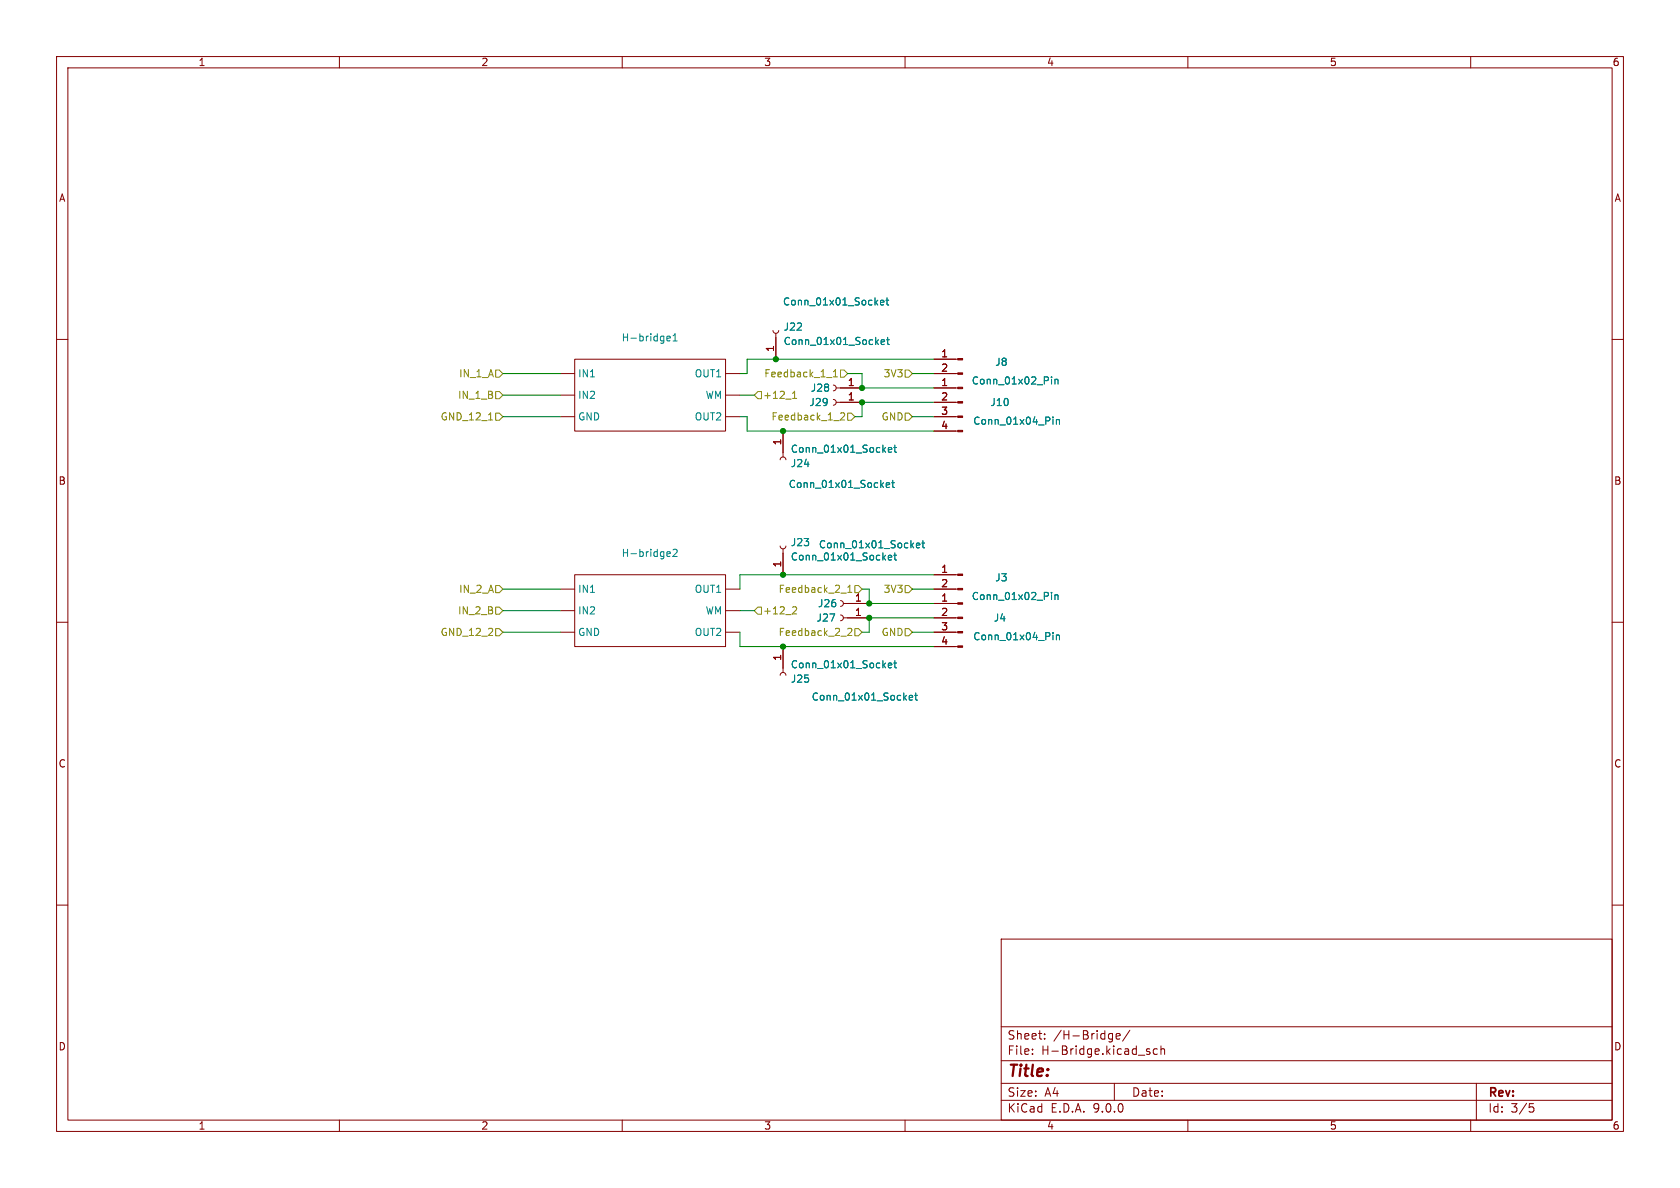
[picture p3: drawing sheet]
(kicad_sch
 (version 20250114)
 (generator "eeschema")
 (generator_version "9.0")
 (paper "A4")
 (lib_symbols
  (symbol "Connector:Conn_01x01_Socket"
   (pin_names
    (offset 1.016) (hide yes)) (exclude_from_sim no) (in_bom yes) (on_board yes)
   (property "Reference" "J" (at 0 2.54 0) (effects (font (size 1.27 1.27))))
   (property "Value" "Conn_01x01_Socket" (at 0 -2.54 0) (effects (font (size 1.27 1.27))))
   (property "Footprint" "" (at 0 0 0) (effects (font (size 1.27 1.27)) (hide yes)))
   (property "Datasheet" "~" (at 0 0 0) (effects (font (size 1.27 1.27)) (hide yes)))
   (property "Description" "Generic connector, single row, 01x01, script generated" (at 0 0 0) (effects (font (size 1.27 1.27)) (hide yes)))
   (property "ki_locked" "" (at 0 0 0) (effects (font (size 1.27 1.27))))
   (symbol "Conn_01x01_Socket_1_1"
    (polyline (pts (xy -1.27 0) (xy -0.508 0)) (stroke (width 0.1524) (type default)) (fill (type none)))
    (arc (start 0 -0.508) (mid -0.5058 0) (end 0 0.508) (stroke (width 0.1524) (type default)) (fill (type none)))
    (pin passive line (at -5.08 0 0) (length 3.81) (name "Pin_1" (effects (font (size 1.27 1.27)))) (number "1" (effects (font (size 1.27 1.27))))))
   (embedded_fonts no))
  (symbol "Connector:Conn_01x02_Pin"
   (pin_names
    (offset 1.016) (hide yes)) (exclude_from_sim no) (in_bom yes) (on_board yes)
   (property "Reference" "J" (at 0 2.54 0) (effects (font (size 1.27 1.27))))
   (property "Value" "Conn_01x02_Pin" (at 0 -5.08 0) (effects (font (size 1.27 1.27))))
   (property "Footprint" "" (at 0 0 0) (effects (font (size 1.27 1.27)) (hide yes)))
   (property "Datasheet" "~" (at 0 0 0) (effects (font (size 1.27 1.27)) (hide yes)))
   (property "Description" "Generic connector, single row, 01x02, script generated" (at 0 0 0) (effects (font (size 1.27 1.27)) (hide yes)))
   (property "ki_locked" "" (at 0 0 0) (effects (font (size 1.27 1.27))))
   (symbol "Conn_01x02_Pin_1_1"
    (rectangle (start 0.8636 0.127) (end 0 -0.127) (stroke (width 0.1524) (type default)) (fill (type outline)))
    (rectangle (start 0.8636 -2.413) (end 0 -2.667) (stroke (width 0.1524) (type default)) (fill (type outline)))
    (polyline (pts (xy 1.27 0) (xy 0.8636 0)) (stroke (width 0.1524) (type default)) (fill (type none)))
    (polyline (pts (xy 1.27 -2.54) (xy 0.8636 -2.54)) (stroke (width 0.1524) (type default)) (fill (type none)))
    (pin passive line (at 5.08 0 180) (length 3.81) (name "Pin_1" (effects (font (size 1.27 1.27)))) (number "1" (effects (font (size 1.27 1.27)))))
    (pin passive line (at 5.08 -2.54 180) (length 3.81) (name "Pin_2" (effects (font (size 1.27 1.27)))) (number "2" (effects (font (size 1.27 1.27))))))
   (embedded_fonts no))
  (symbol "Connector:Conn_01x04_Pin"
   (pin_names
    (offset 1.016) (hide yes)) (exclude_from_sim no) (in_bom yes) (on_board yes)
   (property "Reference" "J" (at 0 5.08 0) (effects (font (size 1.27 1.27))))
   (property "Value" "Conn_01x04_Pin" (at 0 -7.62 0) (effects (font (size 1.27 1.27))))
   (property "Footprint" "" (at 0 0 0) (effects (font (size 1.27 1.27)) (hide yes)))
   (property "Datasheet" "~" (at 0 0 0) (effects (font (size 1.27 1.27)) (hide yes)))
   (property "Description" "Generic connector, single row, 01x04, script generated" (at 0 0 0) (effects (font (size 1.27 1.27)) (hide yes)))
   (property "ki_locked" "" (at 0 0 0) (effects (font (size 1.27 1.27))))
   (symbol "Conn_01x04_Pin_1_1"
    (rectangle (start 0.8636 2.667) (end 0 2.413) (stroke (width 0.1524) (type default)) (fill (type outline)))
    (rectangle (start 0.8636 0.127) (end 0 -0.127) (stroke (width 0.1524) (type default)) (fill (type outline)))
    (rectangle (start 0.8636 -2.413) (end 0 -2.667) (stroke (width 0.1524) (type default)) (fill (type outline)))
    (rectangle (start 0.8636 -4.953) (end 0 -5.207) (stroke (width 0.1524) (type default)) (fill (type outline)))
    (polyline (pts (xy 1.27 2.54) (xy 0.8636 2.54)) (stroke (width 0.1524) (type default)) (fill (type none)))
    (polyline (pts (xy 1.27 0) (xy 0.8636 0)) (stroke (width 0.1524) (type default)) (fill (type none)))
    (polyline (pts (xy 1.27 -2.54) (xy 0.8636 -2.54)) (stroke (width 0.1524) (type default)) (fill (type none)))
    (polyline (pts (xy 1.27 -5.08) (xy 0.8636 -5.08)) (stroke (width 0.1524) (type default)) (fill (type none)))
    (pin passive line (at 5.08 2.54 180) (length 3.81) (name "Pin_1" (effects (font (size 1.27 1.27)))) (number "1" (effects (font (size 1.27 1.27)))))
    (pin passive line (at 5.08 0 180) (length 3.81) (name "Pin_2" (effects (font (size 1.27 1.27)))) (number "2" (effects (font (size 1.27 1.27)))))
    (pin passive line (at 5.08 -2.54 180) (length 3.81) (name "Pin_3" (effects (font (size 1.27 1.27)))) (number "3" (effects (font (size 1.27 1.27)))))
    (pin passive line (at 5.08 -5.08 180) (length 3.81) (name "Pin_4" (effects (font (size 1.27 1.27)))) (number "4" (effects (font (size 1.27 1.27))))))
   (embedded_fonts no))
  (symbol "DRV8220_1" (exclude_from_sim no) (in_bom yes) (on_board yes)
   (property "Reference" "H-bridge" (at -0.508 8.636 0) (effects (font (size 1.27 1.27))))
   (property "Value" "" (at 0 0 0) (effects (font (size 1.27 1.27))))
   (property "Footprint" "Foot_lib:SOT50P160X60-6N" (at -1.27 16.764 0) (effects (font (size 1.27 1.27)) (hide yes)))
   (property "Datasheet" "https://www.ti.com/lit/ds/symlink/drv8220.pdf?ts=1728481949574&ref_url=https%253A%252F%252Fwww.ti.com%252Fproduct%252FDRV8220%253Futm_source%253Dgoogle%2526utm_medium%253Dcpc%2526utm_campaign%253Dti-null-null-xref-cpc-pf-google-wwe%2526utm_content%253Dxref%2526ds_k%253DLB1938FA%2526dcm%253Dyes%2526gad_source%253D1%2526gclid%253DEAIaIQobChMIxbXSgbmBiQMVpA-iAx03hDYGEAAYASAAEgLgLvD_BwE%2526gclsrc%253Daw.ds" (at -1.27 22.098 0) (effects (font (size 1.27 1.27)) (hide yes)))
   (property "Description" "" (at 0 0 0) (effects (font (size 1.27 1.27)) (hide yes)))
   (symbol "DRV8220_1_0_1"
    (rectangle (start -13.97 10.16) (end 12.7 -2.54) (stroke (width 0) (type default)) (fill (type none))))
   (symbol "DRV8220_1_1_1"
    (pin input line (at -16.51 7.62 0) (length 2.54) (name "IN1" (effects (font (size 1.27 1.27)))) (number "" (effects (font (size 1.27 1.27)))))
    (pin input line (at -16.51 3.81 0) (length 2.54) (name "IN2" (effects (font (size 1.27 1.27)))) (number "" (effects (font (size 1.27 1.27)))))
    (pin power_in line (at -16.51 0 0) (length 2.54) (name "GND" (effects (font (size 1.27 1.27)))) (number "" (effects (font (size 1.27 1.27)))))
    (pin output line (at 15.24 7.62 180) (length 2.54) (name "OUT1" (effects (font (size 1.27 1.27)))) (number "" (effects (font (size 1.27 1.27)))))
    (pin power_in line (at 15.24 3.81 180) (length 2.54) (name "WM" (effects (font (size 1.27 1.27)))) (number "" (effects (font (size 1.27 1.27)))))
    (pin output line (at 15.24 0 180) (length 2.54) (name "OUT2" (effects (font (size 1.27 1.27)))) (number "" (effects (font (size 1.27 1.27))))))
   (embedded_fonts no))
  (symbol "personalized_symbols:DRV8220" (exclude_from_sim no) (in_bom yes) (on_board yes)
   (property "Reference" "H-bridge" (at -0.508 8.636 0) (effects (font (size 1.27 1.27))))
   (property "Value" "" (at 0 0 0) (effects (font (size 1.27 1.27))))
   (property "Footprint" "Foot_lib:SOT50P160X60-6N" (at -1.27 16.764 0) (effects (font (size 1.27 1.27)) (hide yes)))
   (property "Datasheet" "https://www.ti.com/lit/ds/symlink/drv8220.pdf?ts=1728481949574&ref_url=https%253A%252F%252Fwww.ti.com%252Fproduct%252FDRV8220%253Futm_source%253Dgoogle%2526utm_medium%253Dcpc%2526utm_campaign%253Dti-null-null-xref-cpc-pf-google-wwe%2526utm_content%253Dxref%2526ds_k%253DLB1938FA%2526dcm%253Dyes%2526gad_source%253D1%2526gclid%253DEAIaIQobChMIxbXSgbmBiQMVpA-iAx03hDYGEAAYASAAEgLgLvD_BwE%2526gclsrc%253Daw.ds" (at -1.27 22.098 0) (effects (font (size 1.27 1.27)) (hide yes)))
   (property "Description" "" (at 0 0 0) (effects (font (size 1.27 1.27)) (hide yes)))
   (symbol "DRV8220_0_1"
    (rectangle (start -13.97 10.16) (end 12.7 -2.54) (stroke (width 0) (type default)) (fill (type none))))
   (symbol "DRV8220_1_1"
    (pin input line (at -16.51 7.62 0) (length 2.54) (name "IN1" (effects (font (size 1.27 1.27)))) (number "" (effects (font (size 1.27 1.27)))))
    (pin input line (at -16.51 3.81 0) (length 2.54) (name "IN2" (effects (font (size 1.27 1.27)))) (number "" (effects (font (size 1.27 1.27)))))
    (pin power_in line (at -16.51 0 0) (length 2.54) (name "GND" (effects (font (size 1.27 1.27)))) (number "" (effects (font (size 1.27 1.27)))))
    (pin output line (at 15.24 7.62 180) (length 2.54) (name "OUT1" (effects (font (size 1.27 1.27)))) (number "" (effects (font (size 1.27 1.27)))))
    (pin power_in line (at 15.24 3.81 180) (length 2.54) (name "WM" (effects (font (size 1.27 1.27)))) (number "" (effects (font (size 1.27 1.27)))))
    (pin output line (at 15.24 0 180) (length 2.54) (name "OUT2" (effects (font (size 1.27 1.27)))) (number "" (effects (font (size 1.27 1.27))))))
   (embedded_fonts no)))
 (junction
  (at 153.67 109.22)
  (diameter 0)
  (color 0 0 0 0))
 (junction
  (at 153.67 106.68)
  (diameter 0)
  (color 0 0 0 0))
 (junction
  (at 138.43 101.6)
  (diameter 0)
  (color 0 0 0 0))
 (junction
  (at 138.43 76.2)
  (diameter 0)
  (color 0 0 0 0))
 (junction
  (at 137.16 63.5)
  (diameter 0)
  (color 0 0 0 0))
 (junction
  (at 152.4 71.12)
  (diameter 0)
  (color 0 0 0 0))
 (junction
  (at 152.4 68.58)
  (diameter 0)
  (color 0 0 0 0))
 (junction
  (at 138.43 114.3)
  (diameter 0)
  (color 0 0 0 0))
 (wire
  (pts (xy 138.43 76.2) (xy 132.08 76.2))
  (stroke (width 0) (type default)))
 (wire
  (pts (xy 138.43 114.3) (xy 130.81 114.3))
  (stroke (width 0) (type default)))
 (wire
  (pts (xy 161.29 66.04) (xy 165.1 66.04))
  (stroke (width 0) (type default)))
 (wire
  (pts (xy 132.08 63.5) (xy 132.08 66.04))
  (stroke (width 0) (type default)))
 (wire
  (pts (xy 152.4 66.04) (xy 152.4 68.58))
  (stroke (width 0) (type default)))
 (wire
  (pts (xy 161.29 104.14) (xy 165.1 104.14))
  (stroke (width 0) (type default)))
 (wire
  (pts (xy 88.9 73.66) (xy 99.06 73.66))
  (stroke (width 0) (type default)))
 (wire
  (pts (xy 151.13 73.66) (xy 152.4 73.66))
  (stroke (width 0) (type default)))
 (wire
  (pts (xy 161.29 73.66) (xy 165.1 73.66))
  (stroke (width 0) (type default)))
 (wire
  (pts (xy 138.43 101.6) (xy 130.81 101.6))
  (stroke (width 0) (type default)))
 (wire
  (pts (xy 152.4 73.66) (xy 152.4 71.12))
  (stroke (width 0) (type default)))
 (wire
  (pts (xy 88.9 66.04) (xy 99.06 66.04))
  (stroke (width 0) (type default)))
 (wire
  (pts (xy 132.08 73.66) (xy 130.81 73.66))
  (stroke (width 0) (type default)))
 (wire
  (pts (xy 132.08 76.2) (xy 132.08 73.66))
  (stroke (width 0) (type default)))
 (wire
  (pts (xy 152.4 68.58) (xy 165.1 68.58))
  (stroke (width 0) (type default)))
 (wire
  (pts (xy 153.67 106.68) (xy 165.1 106.68))
  (stroke (width 0) (type default)))
 (wire
  (pts (xy 88.9 69.85) (xy 99.06 69.85))
  (stroke (width 0) (type default)))
 (wire
  (pts (xy 161.29 111.76) (xy 165.1 111.76))
  (stroke (width 0) (type default)))
 (wire
  (pts (xy 153.67 111.76) (xy 153.67 109.22))
  (stroke (width 0) (type default)))
 (wire
  (pts (xy 130.81 114.3) (xy 130.81 111.76))
  (stroke (width 0) (type default)))
 (wire
  (pts (xy 165.1 63.5) (xy 137.16 63.5))
  (stroke (width 0) (type default)))
 (wire
  (pts (xy 88.9 111.76) (xy 99.06 111.76))
  (stroke (width 0) (type default)))
 (wire
  (pts (xy 149.86 66.04) (xy 152.4 66.04))
  (stroke (width 0) (type default)))
 (wire
  (pts (xy 153.67 104.14) (xy 153.67 106.68))
  (stroke (width 0) (type default)))
 (wire
  (pts (xy 152.4 71.12) (xy 165.1 71.12))
  (stroke (width 0) (type default)))
 (wire
  (pts (xy 165.1 101.6) (xy 138.43 101.6))
  (stroke (width 0) (type default)))
 (wire
  (pts (xy 153.67 109.22) (xy 165.1 109.22))
  (stroke (width 0) (type default)))
 (wire
  (pts (xy 133.35 107.95) (xy 130.81 107.95))
  (stroke (width 0) (type default)))
 (wire
  (pts (xy 152.4 104.14) (xy 153.67 104.14))
  (stroke (width 0) (type default)))
 (wire
  (pts (xy 88.9 104.14) (xy 99.06 104.14))
  (stroke (width 0) (type default)))
 (wire
  (pts (xy 133.35 69.85) (xy 130.81 69.85))
  (stroke (width 0) (type default)))
 (wire
  (pts (xy 88.9 107.95) (xy 99.06 107.95))
  (stroke (width 0) (type default)))
 (wire
  (pts (xy 165.1 114.3) (xy 138.43 114.3))
  (stroke (width 0) (type default)))
 (wire
  (pts (xy 137.16 63.5) (xy 132.08 63.5))
  (stroke (width 0) (type default)))
 (wire
  (pts (xy 165.1 76.2) (xy 138.43 76.2))
  (stroke (width 0) (type default)))
 (wire
  (pts (xy 132.08 66.04) (xy 130.81 66.04))
  (stroke (width 0) (type default)))
 (wire
  (pts (xy 152.4 111.76) (xy 153.67 111.76))
  (stroke (width 0) (type default)))
 (wire
  (pts (xy 130.81 101.6) (xy 130.81 104.14))
  (stroke (width 0) (type default)))
 (hierarchical_label "IN_1_B"
  (shape input)
  (at 88.9 69.85 180)
  (effects (font (size 1.27 1.27)) (justify right)))
 (hierarchical_label "IN_1_A"
  (shape input)
  (at 88.9 66.04 180)
  (effects (font (size 1.27 1.27)) (justify right)))
 (hierarchical_label "Feedback_1_2"
  (shape input)
  (at 151.13 73.66 180)
  (effects (font (size 1.27 1.27)) (justify right)))
 (hierarchical_label "Feedback_1_1"
  (shape input)
  (at 149.86 66.04 180)
  (effects (font (size 1.27 1.27)) (justify right)))
 (hierarchical_label "3V3"
  (shape input)
  (at 161.29 66.04 180)
  (effects (font (size 1.27 1.27)) (justify right)))
 (hierarchical_label "Feedback_2_1"
  (shape input)
  (at 152.4 104.14 180)
  (effects (font (size 1.27 1.27)) (justify right)))
 (hierarchical_label "3V3"
  (shape input)
  (at 161.29 104.14 180)
  (effects (font (size 1.27 1.27)) (justify right)))
 (hierarchical_label "GND"
  (shape input)
  (at 161.29 73.66 180)
  (effects (font (size 1.27 1.27)) (justify right)))
 (hierarchical_label "GND"
  (shape input)
  (at 161.29 111.76 180)
  (effects (font (size 1.27 1.27)) (justify right)))
 (hierarchical_label "+12_1"
  (shape input)
  (at 133.35 69.85 0)
  (effects (font (size 1.27 1.27)) (justify left)))
 (hierarchical_label "IN_2_A"
  (shape input)
  (at 88.9 104.14 180)
  (effects (font (size 1.27 1.27)) (justify right)))
 (hierarchical_label "GND_12_1"
  (shape input)
  (at 88.9 73.66 180)
  (effects (font (size 1.27 1.27)) (justify right)))
 (hierarchical_label "GND_12_2"
  (shape input)
  (at 88.9 111.76 180)
  (effects (font (size 1.27 1.27)) (justify right)))
 (hierarchical_label "IN_2_B"
  (shape input)
  (at 88.9 107.95 180)
  (effects (font (size 1.27 1.27)) (justify right)))
 (hierarchical_label "+12_2"
  (shape input)
  (at 133.35 107.95 0)
  (effects (font (size 1.27 1.27)) (justify left)))
 (hierarchical_label "Feedback_2_2"
  (shape input)
  (at 152.4 111.76 180)
  (effects (font (size 1.27 1.27)) (justify right)))
 (symbol
  (lib_id "Connector:Conn_01x01_Socket")
  (at 148.59 109.22 180)
  (unit 1)
  (exclude_from_sim no)
  (in_bom yes)
  (on_board yes)
  (dnp no)
  (property "Reference" "J27" (at 146.05 109.22 0) (effects (font (size 1.27 1.27))))
  (property "Value" "Conn_01x01_Socket" (at 152.908 123.19 0) (effects (font (size 1.27 1.27))))
  (property "Footprint" "Connector_PinSocket_2.54mm:PinSocket_1x01_P2.54mm_Vertical" (at 148.59 109.22 0) (effects (font (size 1.27 1.27)) (hide yes)))
  (property "Datasheet" "~" (at 148.59 109.22 0) (effects (font (size 1.27 1.27)) (hide yes)))
  (property "Description" "Generic connector, single row, 01x01, script generated" (at 148.59 109.22 0) (effects (font (size 1.27 1.27)) (hide yes)))
  (pin "1"))
 (symbol
  (lib_id "Connector:Conn_01x01_Socket")
  (at 148.59 106.68 180)
  (unit 1)
  (exclude_from_sim no)
  (in_bom yes)
  (on_board yes)
  (dnp no)
  (property "Reference" "J26" (at 146.304 106.68 0) (effects (font (size 1.27 1.27))))
  (property "Value" "Conn_01x01_Socket" (at 154.178 96.266 0) (effects (font (size 1.27 1.27))))
  (property "Footprint" "Connector_PinSocket_2.54mm:PinSocket_1x01_P2.54mm_Vertical" (at 148.59 106.68 0) (effects (font (size 1.27 1.27)) (hide yes)))
  (property "Datasheet" "~" (at 148.59 106.68 0) (effects (font (size 1.27 1.27)) (hide yes)))
  (property "Description" "Generic connector, single row, 01x01, script generated" (at 148.59 106.68 0) (effects (font (size 1.27 1.27)) (hide yes)))
  (pin "1"))
 (symbol
  (lib_name "DRV8220_1")
  (lib_id "personalized_symbols:DRV8220")
  (at 115.57 73.66 0)
  (unit 1)
  (exclude_from_sim no)
  (in_bom yes)
  (on_board yes)
  (dnp no)
  (fields_autoplaced yes)
  (property "Reference" "H-bridge1" (at 114.935 59.69 0) (effects (font (size 1.27 1.27))))
  (property "Value" "~" (at 114.935 62.23 0) (effects (font (size 1.27 1.27)) (hide yes)))
  (property "Footprint" "Foot_lib:SOT50P160X60-6N" (at 114.3 56.896 0) (effects (font (size 1.27 1.27)) (hide yes)))
  (property "Datasheet" "https://www.ti.com/lit/ds/symlink/drv8220.pdf?ts=1728481949574&ref_url=https%253A%252F%252Fwww.ti.com%252Fproduct%252FDRV8220%253Futm_source%253Dgoogle%2526utm_medium%253Dcpc%2526utm_campaign%253Dti-null-null-xref-cpc-pf-google-wwe%2526utm_content%253Dxref%2526ds_k%253DLB1938FA%2526dcm%253Dyes%2526gad_source%253D1%2526gclid%253DEAIaIQobChMIxbXSgbmBiQMVpA-iAx03hDYGEAAYASAAEgLgLvD_BwE%2526gclsrc%253Daw.ds" (at 114.3 51.562 0) (effects (font (size 1.27 1.27)) (hide yes)))
  (property "Description" "" (at 115.57 73.66 0) (effects (font (size 1.27 1.27)) (hide yes)))
  (pin "")
  (pin "")
  (pin "")
  (pin "")
  (pin "")
  (pin ""))
 (symbol
  (lib_id "Connector:Conn_01x02_Pin")
  (at 170.18 101.6 0)
  (mirror y)
  (unit 1)
  (exclude_from_sim no)
  (in_bom yes)
  (on_board yes)
  (dnp no)
  (property "Reference" "J3" (at 177.038 102.108 0) (effects (font (size 1.27 1.27))))
  (property "Value" "Conn_01x02_Pin" (at 179.578 105.41 0) (effects (font (size 1.27 1.27))))
  (property "Footprint" "Connector_JST:JST_EH_B2B-EH-A_1x02_P2.50mm_Vertical" (at 170.18 101.6 0) (effects (font (size 1.27 1.27)) (hide yes)))
  (property "Datasheet" "~" (at 170.18 101.6 0) (effects (font (size 1.27 1.27)) (hide yes)))
  (property "Description" "Generic connector, single row, 01x02, script generated" (at 170.18 101.6 0) (effects (font (size 1.27 1.27)) (hide yes)))
  (pin "1")
  (pin "2"))
 (symbol
  (lib_id "Connector:Conn_01x04_Pin")
  (at 170.18 109.22 0)
  (mirror y)
  (unit 1)
  (exclude_from_sim no)
  (in_bom yes)
  (on_board yes)
  (dnp no)
  (property "Reference" "J4" (at 176.784 109.22 0) (effects (font (size 1.27 1.27))))
  (property "Value" "Conn_01x04_Pin" (at 179.832 112.522 0) (effects (font (size 1.27 1.27))))
  (property "Footprint" "Connector_JST:JST_EH_B4B-EH-A_1x04_P2.50mm_Vertical" (at 170.18 109.22 0) (effects (font (size 1.27 1.27)) (hide yes)))
  (property "Datasheet" "~" (at 170.18 109.22 0) (effects (font (size 1.27 1.27)) (hide yes)))
  (property "Description" "Generic connector, single row, 01x04, script generated" (at 170.18 109.22 0) (effects (font (size 1.27 1.27)) (hide yes)))
  (pin "3")
  (pin "2")
  (pin "1")
  (pin "4"))
 (symbol
  (lib_id "Connector:Conn_01x01_Socket")
  (at 147.32 68.58 180)
  (unit 1)
  (exclude_from_sim no)
  (in_bom yes)
  (on_board yes)
  (dnp no)
  (property "Reference" "J28" (at 145.034 68.58 0) (effects (font (size 1.27 1.27))))
  (property "Value" "Conn_01x01_Socket" (at 147.828 53.34 0) (effects (font (size 1.27 1.27))))
  (property "Footprint" "Connector_PinSocket_2.54mm:PinSocket_1x01_P2.54mm_Vertical" (at 147.32 68.58 0) (effects (font (size 1.27 1.27)) (hide yes)))
  (property "Datasheet" "~" (at 147.32 68.58 0) (effects (font (size 1.27 1.27)) (hide yes)))
  (property "Description" "Generic connector, single row, 01x01, script generated" (at 147.32 68.58 0) (effects (font (size 1.27 1.27)) (hide yes)))
  (pin "1"))
 (symbol
  (lib_id "personalized_symbols:DRV8220")
  (at 115.57 111.76 0)
  (unit 1)
  (exclude_from_sim no)
  (in_bom yes)
  (on_board yes)
  (dnp no)
  (fields_autoplaced yes)
  (property "Reference" "H-bridge2" (at 114.935 97.79 0) (effects (font (size 1.27 1.27))))
  (property "Value" "~" (at 114.935 100.33 0) (effects (font (size 1.27 1.27)) (hide yes)))
  (property "Footprint" "Foot_lib:SOT50P160X60-6N" (at 114.3 94.996 0) (effects (font (size 1.27 1.27)) (hide yes)))
  (property "Datasheet" "https://www.ti.com/lit/ds/symlink/drv8220.pdf?ts=1728481949574&ref_url=https%253A%252F%252Fwww.ti.com%252Fproduct%252FDRV8220%253Futm_source%253Dgoogle%2526utm_medium%253Dcpc%2526utm_campaign%253Dti-null-null-xref-cpc-pf-google-wwe%2526utm_content%253Dxref%2526ds_k%253DLB1938FA%2526dcm%253Dyes%2526gad_source%253D1%2526gclid%253DEAIaIQobChMIxbXSgbmBiQMVpA-iAx03hDYGEAAYASAAEgLgLvD_BwE%2526gclsrc%253Daw.ds" (at 114.3 89.662 0) (effects (font (size 1.27 1.27)) (hide yes)))
  (property "Description" "" (at 115.57 111.76 0) (effects (font (size 1.27 1.27)) (hide yes)))
  (pin "")
  (pin "")
  (pin "")
  (pin "")
  (pin "")
  (pin ""))
 (symbol
  (lib_id "Connector:Conn_01x01_Socket")
  (at 138.43 119.38 90)
  (mirror x)
  (unit 1)
  (exclude_from_sim no)
  (in_bom yes)
  (on_board yes)
  (dnp no)
  (property "Reference" "J25" (at 139.7 120.0151 90) (effects (font (size 1.27 1.27)) (justify right)))
  (property "Value" "Conn_01x01_Socket" (at 139.7 117.4751 90) (effects (font (size 1.27 1.27)) (justify right)))
  (property "Footprint" "Connector_PinSocket_2.54mm:PinSocket_1x01_P2.54mm_Vertical" (at 138.43 119.38 0) (effects (font (size 1.27 1.27)) (hide yes)))
  (property "Datasheet" "~" (at 138.43 119.38 0) (effects (font (size 1.27 1.27)) (hide yes)))
  (property "Description" "Generic connector, single row, 01x01, script generated" (at 138.43 119.38 0) (effects (font (size 1.27 1.27)) (hide yes)))
  (pin "1"))
 (symbol
  (lib_id "Connector:Conn_01x02_Pin")
  (at 170.18 63.5 0)
  (mirror y)
  (unit 1)
  (exclude_from_sim no)
  (in_bom yes)
  (on_board yes)
  (dnp no)
  (property "Reference" "J8" (at 177.038 64.008 0) (effects (font (size 1.27 1.27))))
  (property "Value" "Conn_01x02_Pin" (at 179.578 67.31 0) (effects (font (size 1.27 1.27))))
  (property "Footprint" "Connector_JST:JST_EH_B2B-EH-A_1x02_P2.50mm_Vertical" (at 170.18 63.5 0) (effects (font (size 1.27 1.27)) (hide yes)))
  (property "Datasheet" "~" (at 170.18 63.5 0) (effects (font (size 1.27 1.27)) (hide yes)))
  (property "Description" "Generic connector, single row, 01x02, script generated" (at 170.18 63.5 0) (effects (font (size 1.27 1.27)) (hide yes)))
  (pin "1")
  (pin "2"))
 (symbol
  (lib_id "Connector:Conn_01x01_Socket")
  (at 147.32 71.12 180)
  (unit 1)
  (exclude_from_sim no)
  (in_bom yes)
  (on_board yes)
  (dnp no)
  (property "Reference" "J29" (at 144.78 71.12 0) (effects (font (size 1.27 1.27))))
  (property "Value" "Conn_01x01_Socket" (at 148.844 85.598 0) (effects (font (size 1.27 1.27))))
  (property "Footprint" "Connector_PinSocket_2.54mm:PinSocket_1x01_P2.54mm_Vertical" (at 147.32 71.12 0) (effects (font (size 1.27 1.27)) (hide yes)))
  (property "Datasheet" "~" (at 147.32 71.12 0) (effects (font (size 1.27 1.27)) (hide yes)))
  (property "Description" "Generic connector, single row, 01x01, script generated" (at 147.32 71.12 0) (effects (font (size 1.27 1.27)) (hide yes)))
  (pin "1"))
 (symbol
  (lib_id "Connector:Conn_01x01_Socket")
  (at 137.16 58.42 90)
  (unit 1)
  (exclude_from_sim no)
  (in_bom yes)
  (on_board yes)
  (dnp no)
  (fields_autoplaced yes)
  (property "Reference" "J22" (at 138.43 57.7849 90) (effects (font (size 1.27 1.27)) (justify right)))
  (property "Value" "Conn_01x01_Socket" (at 138.43 60.3249 90) (effects (font (size 1.27 1.27)) (justify right)))
  (property "Footprint" "Connector_PinSocket_2.54mm:PinSocket_1x01_P2.54mm_Vertical" (at 137.16 58.42 0) (effects (font (size 1.27 1.27)) (hide yes)))
  (property "Datasheet" "~" (at 137.16 58.42 0) (effects (font (size 1.27 1.27)) (hide yes)))
  (property "Description" "Generic connector, single row, 01x01, script generated" (at 137.16 58.42 0) (effects (font (size 1.27 1.27)) (hide yes)))
  (pin "1"))
 (symbol
  (lib_id "Connector:Conn_01x01_Socket")
  (at 138.43 81.28 90)
  (mirror x)
  (unit 1)
  (exclude_from_sim no)
  (in_bom yes)
  (on_board yes)
  (dnp no)
  (property "Reference" "J24" (at 139.7 81.9151 90) (effects (font (size 1.27 1.27)) (justify right)))
  (property "Value" "Conn_01x01_Socket" (at 139.7 79.3751 90) (effects (font (size 1.27 1.27)) (justify right)))
  (property "Footprint" "Connector_PinSocket_2.54mm:PinSocket_1x01_P2.54mm_Vertical" (at 138.43 81.28 0) (effects (font (size 1.27 1.27)) (hide yes)))
  (property "Datasheet" "~" (at 138.43 81.28 0) (effects (font (size 1.27 1.27)) (hide yes)))
  (property "Description" "Generic connector, single row, 01x01, script generated" (at 138.43 81.28 0) (effects (font (size 1.27 1.27)) (hide yes)))
  (pin "1"))
 (symbol
  (lib_id "Connector:Conn_01x04_Pin")
  (at 170.18 71.12 0)
  (mirror y)
  (unit 1)
  (exclude_from_sim no)
  (in_bom yes)
  (on_board yes)
  (dnp no)
  (property "Reference" "J10" (at 176.784 71.12 0) (effects (font (size 1.27 1.27))))
  (property "Value" "Conn_01x04_Pin" (at 179.832 74.422 0) (effects (font (size 1.27 1.27))))
  (property "Footprint" "Connector_JST:JST_EH_B4B-EH-A_1x04_P2.50mm_Vertical" (at 170.18 71.12 0) (effects (font (size 1.27 1.27)) (hide yes)))
  (property "Datasheet" "~" (at 170.18 71.12 0) (effects (font (size 1.27 1.27)) (hide yes)))
  (property "Description" "Generic connector, single row, 01x04, script generated" (at 170.18 71.12 0) (effects (font (size 1.27 1.27)) (hide yes)))
  (pin "3")
  (pin "2")
  (pin "1")
  (pin "4"))
 (symbol
  (lib_id "Connector:Conn_01x01_Socket")
  (at 138.43 96.52 90)
  (unit 1)
  (exclude_from_sim no)
  (in_bom yes)
  (on_board yes)
  (dnp no)
  (fields_autoplaced yes)
  (property "Reference" "J23" (at 139.7 95.8849 90) (effects (font (size 1.27 1.27)) (justify right)))
  (property "Value" "Conn_01x01_Socket" (at 139.7 98.4249 90) (effects (font (size 1.27 1.27)) (justify right)))
  (property "Footprint" "Connector_PinSocket_2.54mm:PinSocket_1x01_P2.54mm_Vertical" (at 138.43 96.52 0) (effects (font (size 1.27 1.27)) (hide yes)))
  (property "Datasheet" "~" (at 138.43 96.52 0) (effects (font (size 1.27 1.27)) (hide yes)))
  (property "Description" "Generic connector, single row, 01x01, script generated" (at 138.43 96.52 0) (effects (font (size 1.27 1.27)) (hide yes)))
  (pin "1")))
